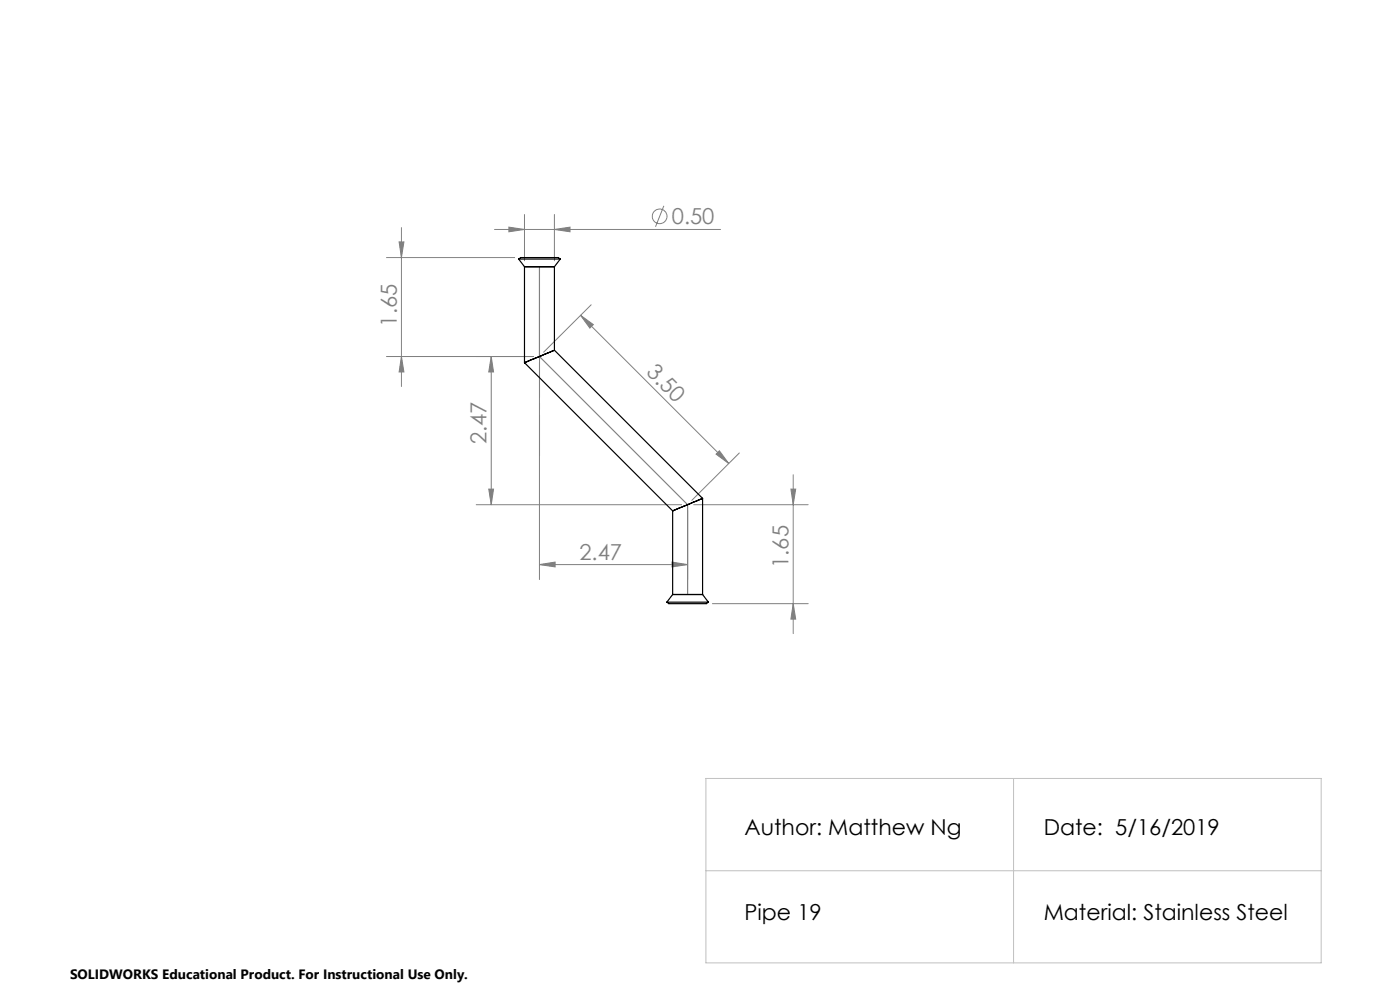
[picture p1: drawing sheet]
<svg xmlns="http://www.w3.org/2000/svg" width="297mm" height="210mm" viewBox="0 0 297 210" stroke-linecap="round" stroke-linejoin="round" font-family="sans-serif">
<g fill="none" stroke="#808080" stroke-width=".21">
<path d="M82 54.6h27.2M84.7 51.3h1l-.5 3.3zM85.2 48.3v33.7M104.9 48.7h48M107.9 48.2l3.4 .5-3.4 .5zM111.3 45.5v9.8M117.6 48.7l3.3-.5v1zM117.6 45.5v9.8M140.8 43.7l-1.7 4.4M82 75.6h31.2M85.2 75.6l.5 3.3h-1zM104.2 75.6v31.5"/>
<path d="M104.2 75.6l.5 3.3h-1zM114.4 76.9v46M123.2 66.9l31.4 31.4M123.2 66.9l2.7 2-.8 .7zM125.4 64.7l-10.1 10M152.6 95.6l2 2.7-2.7-2zM156.8 96.1l-10 10M101 107.1h43.6M103.7 103.7h1l-.5 3.4zM114.4 119.8l3.4-.6v1.1zM114.4 119.8h31.5M142.6 119.2l3.3 .6-3.3 .5z"/>
<path d="M145.9 108.3v14.6M147.1 107.1h24.3M167.8 103.7h1l-.5 3.4zM168.3 100.7v33.7M151.1 128h20.3M168.3 128l.5 3.3h-1z"/>
<circle cx="139.9" cy="45.9" r="1.56"/>
</g>
<path d="M149.8 165.1h130.5v39.1h-130.5zM215 165.1v39.1M149.8 184.7h130.5" fill="none" stroke="#c0c0c0" stroke-width=".21"/>
<path d="M114.4 56.6v19l31.5 31.5v19" fill="none" stroke="#808080" stroke-width=".25"/>
<path d="M114.5 75.6v21.1" fill="none" stroke="#808080" stroke-width=".21" stroke-dasharray="15.2 1.3 1.3 1.3" stroke-dashoffset="6.6"/>
<g fill="#808080">
<path d="M114.4 119.8l3.4-.6v1.1zM142.6 119.2l3.3 .6-3.3 .5z"/>
<path d="M107.9 48.2l3.4 .5-3.4 .5zM117.6 48.7l3.3-.5v1z"/>
<path d="M85.2 75.6l.5 3.3h-1zM84.7 51.3h1l-.5 3.3zM168.3 128l.5 3.3h-1zM167.8 103.7h1l-.5 3.4zM103.7 103.7h1l-.5 3.4zM104.2 75.6l.5 3.3h-1z"/>
<path d="M123.2 66.9l2.7 2-.8 .7zM152.6 95.6l2 2.7-2.7-2z"/>
</g>
<g fill="none" stroke="#000" stroke-width=".25">
<path d="M110 55h8.9M110 55a2.65 2.65 0 0 1 2.2-.4h4.9a2.18 2.18 0 0 1 1.8 .4M110 55l1.3 1.6M111.3 56.6h6.3M111.3 56.6v20.3M117.6 56.6v17.7M118.9 55l-1.3 1.6M111.3 76.9l31.4 31.5M117.6 74.3l-6.3 2.6M117.6 74.3l31.4 31.4M142.7 108.4v17.7M149 105.7l-6.3 2.7"/>
<path d="M149 105.7v20.4M141.5 127.7h8.8M141.5 127.7a2.65 2.65 0 0 0 2.1 .3h4.9a2.18 2.18 0 0 0 1.8-.3M142.7 126.1h6.3M142.7 126.1l-1.2 1.6M149 126.1l1.3 1.6"/>
</g>
<g font-size="4.7" fill="#808080">
<text x="142.5" y="47.6">0.50</text>
<text x="84.2" y="69.3" transform="rotate(-90 84.2 69.3)">1.65</text>
<text x="136.9" y="79.2" transform="rotate(45 136.9 79.2)">3.50</text>
<text x="103.2" y="94.3" transform="rotate(-90 103.2 94.3)">2.47</text>
<text x="122.9" y="118.7">2.47</text>
<text x="167.3" y="120.5" transform="rotate(-90 167.3 120.5)">1.65</text>
</g>
<g font-size="4.7">
<text x="157.9" y="177.1">Author: Matthew Ng</text>
<text x="221.4" y="177.1">Date: 5/16/2019</text>
<text x="157.9" y="195.1">Pipe 19</text>
<text x="221.4" y="195.1">Material: Stainless Steel</text>
</g>
<text font-size="2.9" x="14.9" y="207.6">SOLIDWORKS Educational Product. For Instructional Use Only.</text>
</svg>
